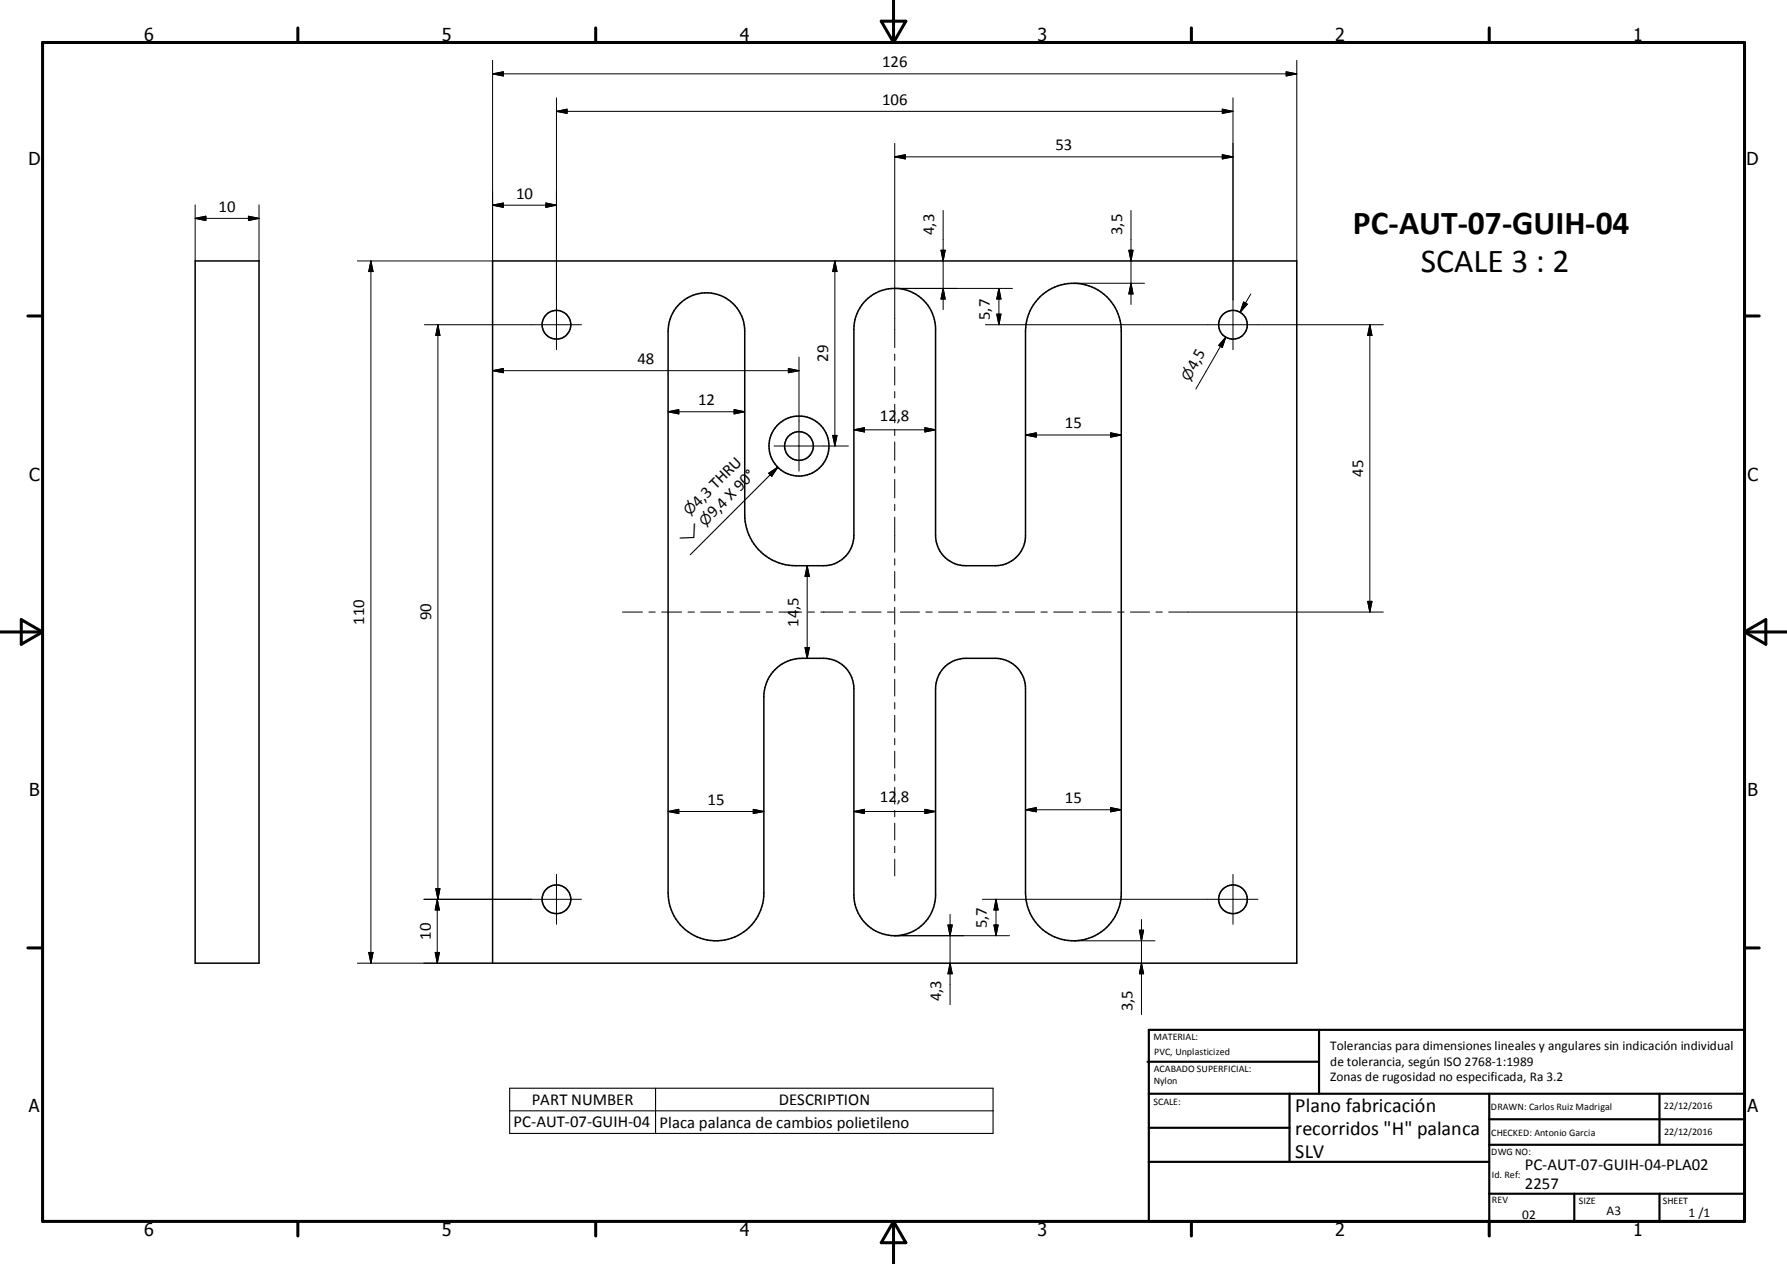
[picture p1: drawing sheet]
<svg xmlns="http://www.w3.org/2000/svg" width="420mm" height="297mm" viewBox="0 0 420 297" stroke-linecap="round" stroke-linejoin="round" font-family="sans-serif">
<g fill="none" stroke="#000" stroke-width=".36">
<path d="M45.9 61.3h15v165h-15zM115.8 61.3h189v165h-189zM159.8 71.3a9 9 0 0 1 9.8-1.8 9 9 0 0 1 5.4 8.3l.1 43.9a12 12 0 0 0 11.9 11.2h7.2a7.1 7.1 0 0 0 6.5-7.1v-49.2a9.6 9.6 0 0 1 10-8.8 9.6 9.6 0 0 1 9.2 9.6v49.1a7.1 7.1 0 0 0 7.1 6.4h7.6a7.1 7.1 0 0 0 6.4-7.1l.1-48.8a11.2 11.2 0 0 1 11.6-10.4 11.2 11.2 0 0 1 10.9 11.2l-.1 132.8a11.3 11.3 0 0 1-11.6 10.5 11.3 11.3 0 0 1-10.9-11.3v-48.7a7.1 7.1 0 0 0-7.1-6.4h-7.5a7.1 7.1 0 0 0-6.5 7.1v49.2a9.6 9.6 0 0 1-10 8.9 9.6 9.6 0 0 1-9.2-9.6v-49.2a7.1 7.1 0 0 0-7.1-6.4h-5.8a9 9 0 0 0-8.3 9v46.9a11.3 11.3 0 0 1-11.6 10.5 11.3 11.3 0 0 1-10.9-11.3l.1-132.7a8.9 8.9 0 0 1 2.7-5.8z"/>
<circle cx="130.8" cy="76.3" r="3.4"/>
<circle cx="289.8" cy="76.3" r="3.4"/>
<circle cx="187.8" cy="104.8" r="7"/>
<circle cx="187.8" cy="104.8" r="3.4"/>
<circle cx="130.8" cy="211.3" r="3.4"/>
<circle cx="289.8" cy="211.3" r="3.4"/>
</g>
<g fill="none" stroke="#000" stroke-width=".71">
<path d="M10 10h400v277h-400zM70 6.6v3.4M140 6.6v3.4M207.1 5h5.8l-2.9 5zM210 0v10M280 6.6v3.4M350 6.6v3.4M6.6 74.2h3.4M410 74.2h3.5M0 148.5h10M5 145.6l5 2.9-5 2.9zM410 148.5h10.1"/>
<path d="M410 148.5l5.1-2.9v5.8zM6.6 222.7h3.4M410 222.7h3.5M70 287v3.4M140 287v3.4M210 287v10M210 287l2.9 5h-5.8zM280 287v3.4M350 287v3.4"/>
</g>
<g fill="none" stroke="#000" stroke-width=".51">
<path d="M269.7 249.5h40.3M270 242h140v45h-140zM270 257h140M303.1 257v16M310 242v15M350 257v30M390.1 257v12M270 265h33.1M270 273h80M350 269h60M350 263h60M350 280.5h60"/>
<path d="M370 280.5v6.5M390.1 280.5v6.5"/>
</g>
<path d="M180.7 111.2l2.1-1.4-1.4 2.1zM182.8 109.8l-20.6 20.6M119.8 255.7h113.6v10.6h-113.6zM154.1 255.7v10.6M119.8 261h113.6" fill="none" stroke="#000" stroke-width=".25"/>
<g fill="none" stroke="#000" stroke-width=".24">
<path d="M115.8 17.4h189M115.8 17.4l2.5-.5v1zM115.8 14.2v47.1h-31.8M302.3 16.9l2.5 .5-2.5 .5zM304.8 14.2v47.1M130.8 23v59.2M130.8 26.2h159M130.8 26.2l2.5-.5v.9zM210.3 33.7v48M210.3 36.9h79.5M210.3 36.9l2.5-.6v1zM287.3 25.7l2.5 .5-2.5 .4z"/>
<path d="M287.3 36.3l2.5 .6-2.5 .4zM289.8 23v59.2M45.9 51.3h15M45.9 51.3l2.5-.5v1zM45.9 48.1v13.2M58.4 50.8l2.5 .5-2.5 .5zM60.9 48.1v13.2M115.8 48.2l2.5-.5v1zM115.8 48.2h15M128.3 47.7l2.5 .5-2.5 .5zM221.2 58.8h1l-.5 2.5zM221.7 49.5v23.2"/>
<path d="M265.3 58.8h1l-.5 2.5zM265.8 49.5v22.1M87.2 61.3v165M87.2 61.3l.5 2.5h-1zM99.8 76.3h36.9M102.9 76.3v135M102.9 76.3l.5 2.5h-1zM196.2 61.3l.5 2.5h-1zM196.2 61.3v43.5M210.3 67.8h27.7M221.7 67.8l.5 2.5h-1zM231.6 76.3h93.6"/>
<path d="M234.3 73.8h1l-.5 2.5zM234.8 67.8l.5 2.5h-1zM234.8 67.8v8.5M252.3 66.6h16.7M265.8 66.6l.5 2.5h-1zM288.1 79.2l-1.2 2.2M288.1 79.2l-.8 2.4-.9-.4zM288.1 79.2l-7 12.2M292.3 71l.9 .5-1.7 1.9zM294 69.1l-2.5 4.3M322 76.3l.5 2.5h-1zM322 76.3v67.5"/>
<path d="M115.8 87.1l2.5-.5v1zM115.8 87.1h72M157 96.8l2.5-.6v1.1zM157 96.8h18M172.6 96.2l2.4 .6-2.4 .5zM185.3 86.6l2.5 .5-2.5 .5zM187.8 83.9v26.8M210.3 83.2v1.5M210.3 86.2v4.3M210.3 92v1.5M210.3 95v4.3M181.9 104.8h17.5"/>
<path d="M195.7 102.3h1l-.5 2.5zM200.7 101h19.2M200.7 101l2.5-.5v1zM210.3 100.8v1.5M210.3 103.8v4.4M210.3 109.7v1.5M210.3 112.7v4.3M210.3 118.5v1.5M217.4 100.5l2.5 .5-2.5 .5zM241 102.2h22.6M241 102.2l2.6-.5v1zM261.1 101.7l2.5 .5-2.5 .5z"/>
<path d="M189.7 132.9v21.8M189.7 132.9l.5 2.5h-1zM210.3 121.5v8.3M210.3 131.3v1.5M210.3 134.3v3.9M210.3 139.7v1.5M146.3 143.8h4.7M152.5 143.8h1.5M155.5 143.8h4.7M161.7 143.8h1.5M164.7 143.8h4.7M170.9 143.8h1.5"/>
<path d="M173.9 143.8h4.7M180.1 143.8h1.5M183.1 143.8h5.3M189.2 152.2h1l-.5 2.5zM189.9 143.8h1.5M192.9 143.8h5.2M199.6 143.8h1.5M202.6 143.8h4.5M208.6 143.8h1.5M210.3 142.7v4M210.3 148.2v1.5M210.3 151.2v3.9"/>
<path d="M210.3 156.6v1.5M210.3 159.6v4M211.6 143.8h4.5M217.6 143.8h1.5M220.6 143.8h4.5M226.6 143.8h1.5M229.6 143.8h4.6M235.7 143.8h1.5M238.7 143.8h4.5M244.7 143.8h1.5M247.7 143.8h4.5M253.7 143.8h1.5"/>
<path d="M256.7 143.8h4.5M262.7 143.8h1.5M265.7 143.8h4.5M271.7 143.8h1.5M274.7 143.8h50.5M321.5 141.3h1l-.5 2.5zM210.3 165.1v1.5M210.3 168.1v3.9M210.3 173.5v1.5M210.3 176.5v4M157 190.7h22.5M157 190.7l2.5-.5v1z"/>
<path d="M177.1 190.2l2.4 .5-2.4 .5zM200.7 190.7l2.5-.5v1zM200.7 190.7h19.2M210.3 182v1.5M210.3 185v3.9M210.3 190.4v1.5M210.3 193.4v4M210.3 198.9v1.5M217.4 190.2l2.5 .5-2.5 .5zM241 190.3l2.6-.5v1zM241 190.3h22.6M261.1 189.8l2.5 .5-2.5 .5z"/>
<path d="M99.6 211.3h37.1M102.4 208.8h1l-.5 2.5zM102.8 211.3v15M102.8 211.3l.5 2.5h-1zM130.8 205.4v11.8M210.3 201.9v3.9M210.3 219.9h27M222.8 217.4h1l-.5 2.5zM223.3 214.9v21.2M230.9 211.3h64.8M233.6 217.4h1l-.5 2.5zM234.1 211.3l.5 2.5h-1z"/>
<path d="M234.1 211.3v8.6M267.8 218.6h1l-.5 2.5zM268.3 216.1v22.3M289.8 205.4v11.8M84 226.3h31.8M86.7 223.8h1l-.5 2.5zM102.3 223.8h1l-.5 2.5zM223.3 226.3l.5 2.5h-1zM252.3 221.1h19.2M268.3 226.3l.5 2.5h-1z"/>
</g>
<g fill="#000" stroke="#000" stroke-width=".24">
<path d="M115.8 17.4l2.5-.5v1zM302.3 16.9l2.5 .5-2.5 .5zM130.8 26.2l2.5-.5v.9zM210.3 36.9l2.5-.6v1zM287.3 25.7l2.5 .5-2.5 .4zM287.3 36.3l2.5 .6-2.5 .4zM45.9 51.3l2.5-.5v1zM58.4 50.8l2.5 .5-2.5 .5zM115.8 48.2l2.5-.5v1zM128.3 47.7l2.5 .5-2.5 .5zM221.2 58.8h1l-.5 2.5zM265.3 58.8h1l-.5 2.5z"/>
<path d="M87.2 61.3l.5 2.5h-1zM102.9 76.3l.5 2.5h-1zM196.2 61.3l.5 2.5h-1zM221.7 67.8l.5 2.5h-1zM234.3 73.8h1l-.5 2.5zM234.8 67.8l.5 2.5h-1zM265.8 66.6l.5 2.5h-1zM292.3 71l.9 .5-1.7 1.9zM322 76.3l.5 2.5h-1zM115.8 87.1l2.5-.5v1zM157 96.8l2.5-.6v1.1zM172.6 96.2l2.4 .6-2.4 .5z"/>
<path d="M185.3 86.6l2.5 .5-2.5 .5zM288.1 79.2l-.8 2.4-.9-.4zM195.7 102.3h1l-.5 2.5zM200.7 101l2.5-.5v1zM217.4 100.5l2.5 .5-2.5 .5zM241 102.2l2.6-.5v1zM261.1 101.7l2.5 .5-2.5 .5zM189.7 132.9l.5 2.5h-1zM189.2 152.2h1l-.5 2.5zM321.5 141.3h1l-.5 2.5zM157 190.7l2.5-.5v1zM177.1 190.2l2.4 .5-2.4 .5z"/>
<path d="M200.7 190.7l2.5-.5v1zM217.4 190.2l2.5 .5-2.5 .5zM241 190.3l2.6-.5v1zM261.1 189.8l2.5 .5-2.5 .5zM102.4 208.8h1l-.5 2.5zM102.8 211.3l.5 2.5h-1zM222.8 217.4h1l-.5 2.5zM233.6 217.4h1l-.5 2.5zM234.1 211.3l.5 2.5h-1zM267.8 218.6h1l-.5 2.5zM86.7 223.8h1l-.5 2.5zM102.3 223.8h1l-.5 2.5z"/>
<path d="M223.3 226.3l.5 2.5h-1zM268.3 226.3l.5 2.5h-1z"/>
</g>
<path d="M180.7 111.2l2.1-1.4-1.4 2.1z" fill="#000" stroke="#000" stroke-width=".25"/>
<g font-size="7.9">
<text x="318" y="54.9">PC-AUT-07-GUIH-04</text>
<text x="333.9" y="63.9">SCALE 3 : 2</text>
</g>
<g font-size="4.7">
<text x="304.5" y="261.2">Plano fabricación</text>
<text x="304.5" y="266.6">recorridos &quot;H&quot; palanca</text>
<text x="304.5" y="272">SLV</text>
</g>
<g font-size="4.2">
<text x="33.9" y="9.6">6</text>
<text x="103.9" y="9.6">5</text>
<text x="173.9" y="9.6">4</text>
<text x="243.8" y="9.6">3</text>
<text x="313.9" y="9.6">2</text>
<text x="383.9" y="9.6">1</text>
<text x="6.7" y="38.7">D</text>
<text x="410.5" y="38.7">D</text>
<text x="6.9" y="112.9">C</text>
<text x="410.7" y="112.9">C</text>
<text x="6.9" y="187.1">B</text>
<text x="410.7" y="187.1">B</text>
<text x="6.8" y="261.4">A</text>
<text x="410.7" y="261.4">A</text>
<text x="33.9" y="290.4">6</text>
<text x="103.9" y="290.4">5</text>
<text x="173.9" y="290.4">4</text>
<text x="243.8" y="290.4">3</text>
<text x="313.9" y="290.4">2</text>
<text x="383.9" y="290.4">1</text>
</g>
<g font-size="3.9">
<text x="207.3" y="15.8">126</text>
<text x="207.3" y="24.6">106</text>
<text x="248.1" y="35.3">53</text>
<text x="121.3" y="46.7">10</text>
<text x="51.4" y="49.8">10</text>
<text x="219.5" y="55.2" transform="rotate(-90 219.5 55.2)">4,3</text>
<text x="263.7" y="55.2" transform="rotate(-90 263.7 55.2)">3,5</text>
<text x="232.7" y="75.2" transform="rotate(-90 232.7 75.2)">5,7</text>
<text x="149.9" y="85.5">48</text>
<text x="194.6" y="85.1" transform="rotate(-90 194.6 85.1)">29</text>
<text x="281" y="87.3" transform="rotate(-60 281 87.3)">4,5</text>
<text x="164.1" y="95.2">12</text>
<text x="206.8" y="99">12</text>
<text x="210.8" y="99">,8</text>
<text x="250.3" y="100.7">15</text>
<text x="320.4" y="112.1" transform="rotate(-90 320.4 112.1)">45</text>
<text x="164.1" y="119.3" transform="rotate(-45 164.1 119.3)">4,3 THRU</text>
<text x="167.7" y="121.8" transform="rotate(-45 167.7 121.8)">9,4 X 90°</text>
<text x="187.7" y="143.3" transform="rotate(-90 187.7 143.3)">,5</text>
<text x="85.6" y="146.8" transform="rotate(-90 85.6 146.8)">110</text>
<text x="101.3" y="145.8" transform="rotate(-90 101.3 145.8)">90</text>
<text x="187.7" y="147.3" transform="rotate(-90 187.7 147.3)">14</text>
<text x="166.3" y="189.1">15</text>
<text x="206.8" y="188.6">12</text>
<text x="210.8" y="188.6">,8</text>
<text x="250.3" y="188.7">15</text>
<text x="101.3" y="220.8" transform="rotate(-90 101.3 220.8)">10</text>
<text x="232" y="218.1" transform="rotate(-90 232 218.1)">5,7</text>
<text x="221.2" y="235.3" transform="rotate(-90 221.2 235.3)">4,3</text>
<text x="266.2" y="237.7" transform="rotate(-90 266.2 237.7)">3,5</text>
<text x="125" y="259.6">PART NUMBER</text>
<text x="183" y="259.6">DESCRIPTION</text>
<text x="120.7" y="264.9">PC-AUT-07-GUIH-04</text>
<text x="155" y="265">Placa palanca de cambios polietileno</text>
<text x="358.4" y="274.9">PC-AUT-07-GUIH-04-PLA02</text>
<text x="358.4" y="279.4">2257</text>
</g>
<g font-size="3.3">
<text x="279.6" y="89.7" transform="rotate(-60 279.6 89.7)">⌀</text>
<text x="162.1" y="121.3" transform="rotate(-45 162.1 121.3)">⌀</text>
<text x="165.8" y="123.9" transform="rotate(-45 165.8 123.9)">⌀</text>
<text x="161.3" y="128.4" transform="rotate(-45 161.3 128.4)">⌵</text>
</g>
<g font-size="3.1">
<text x="312.7" y="246.8">Tolerancias para dimensiones lineales y angulares sin indicación individual</text>
<text x="312.7" y="250.4">de tolerancia, según ISO 2768-1:1989</text>
<text x="312.7" y="254">Zonas de rugosidad no especificada, Ra 3.2</text>
<text x="357.8" y="286.5">02</text>
<text x="377.6" y="285.6">A3</text>
<text x="396.9" y="285.9">1 /1</text>
</g>
<g font-size="2.4">
<text x="271.1" y="244.4">MATERIAL:</text>
<text x="271.2" y="252">ACABADO SUPERFICIAL:</text>
<text x="271.3" y="248">PVC, Unplasticized</text>
<text x="271.2" y="254.7">Nylon</text>
<text x="271.1" y="259.7">SCALE:</text>
<text x="350.4" y="260.8">DRAWN: Carlos Ruiz Madrigal</text>
<text x="391.1" y="260.6">22/12/2016</text>
<text x="350.5" y="267">CHECKED: Antonio Garcia</text>
<text x="391.2" y="266.7">22/12/2016</text>
<text x="350.5" y="271.4">DWG NO:</text>
<text x="350.7" y="276.9">Id. Ref:</text>
<text x="350.7" y="282.8">REV</text>
<text x="371.1" y="282.9">SIZE</text>
<text x="390.8" y="283">SHEET</text>
</g>
</svg>
